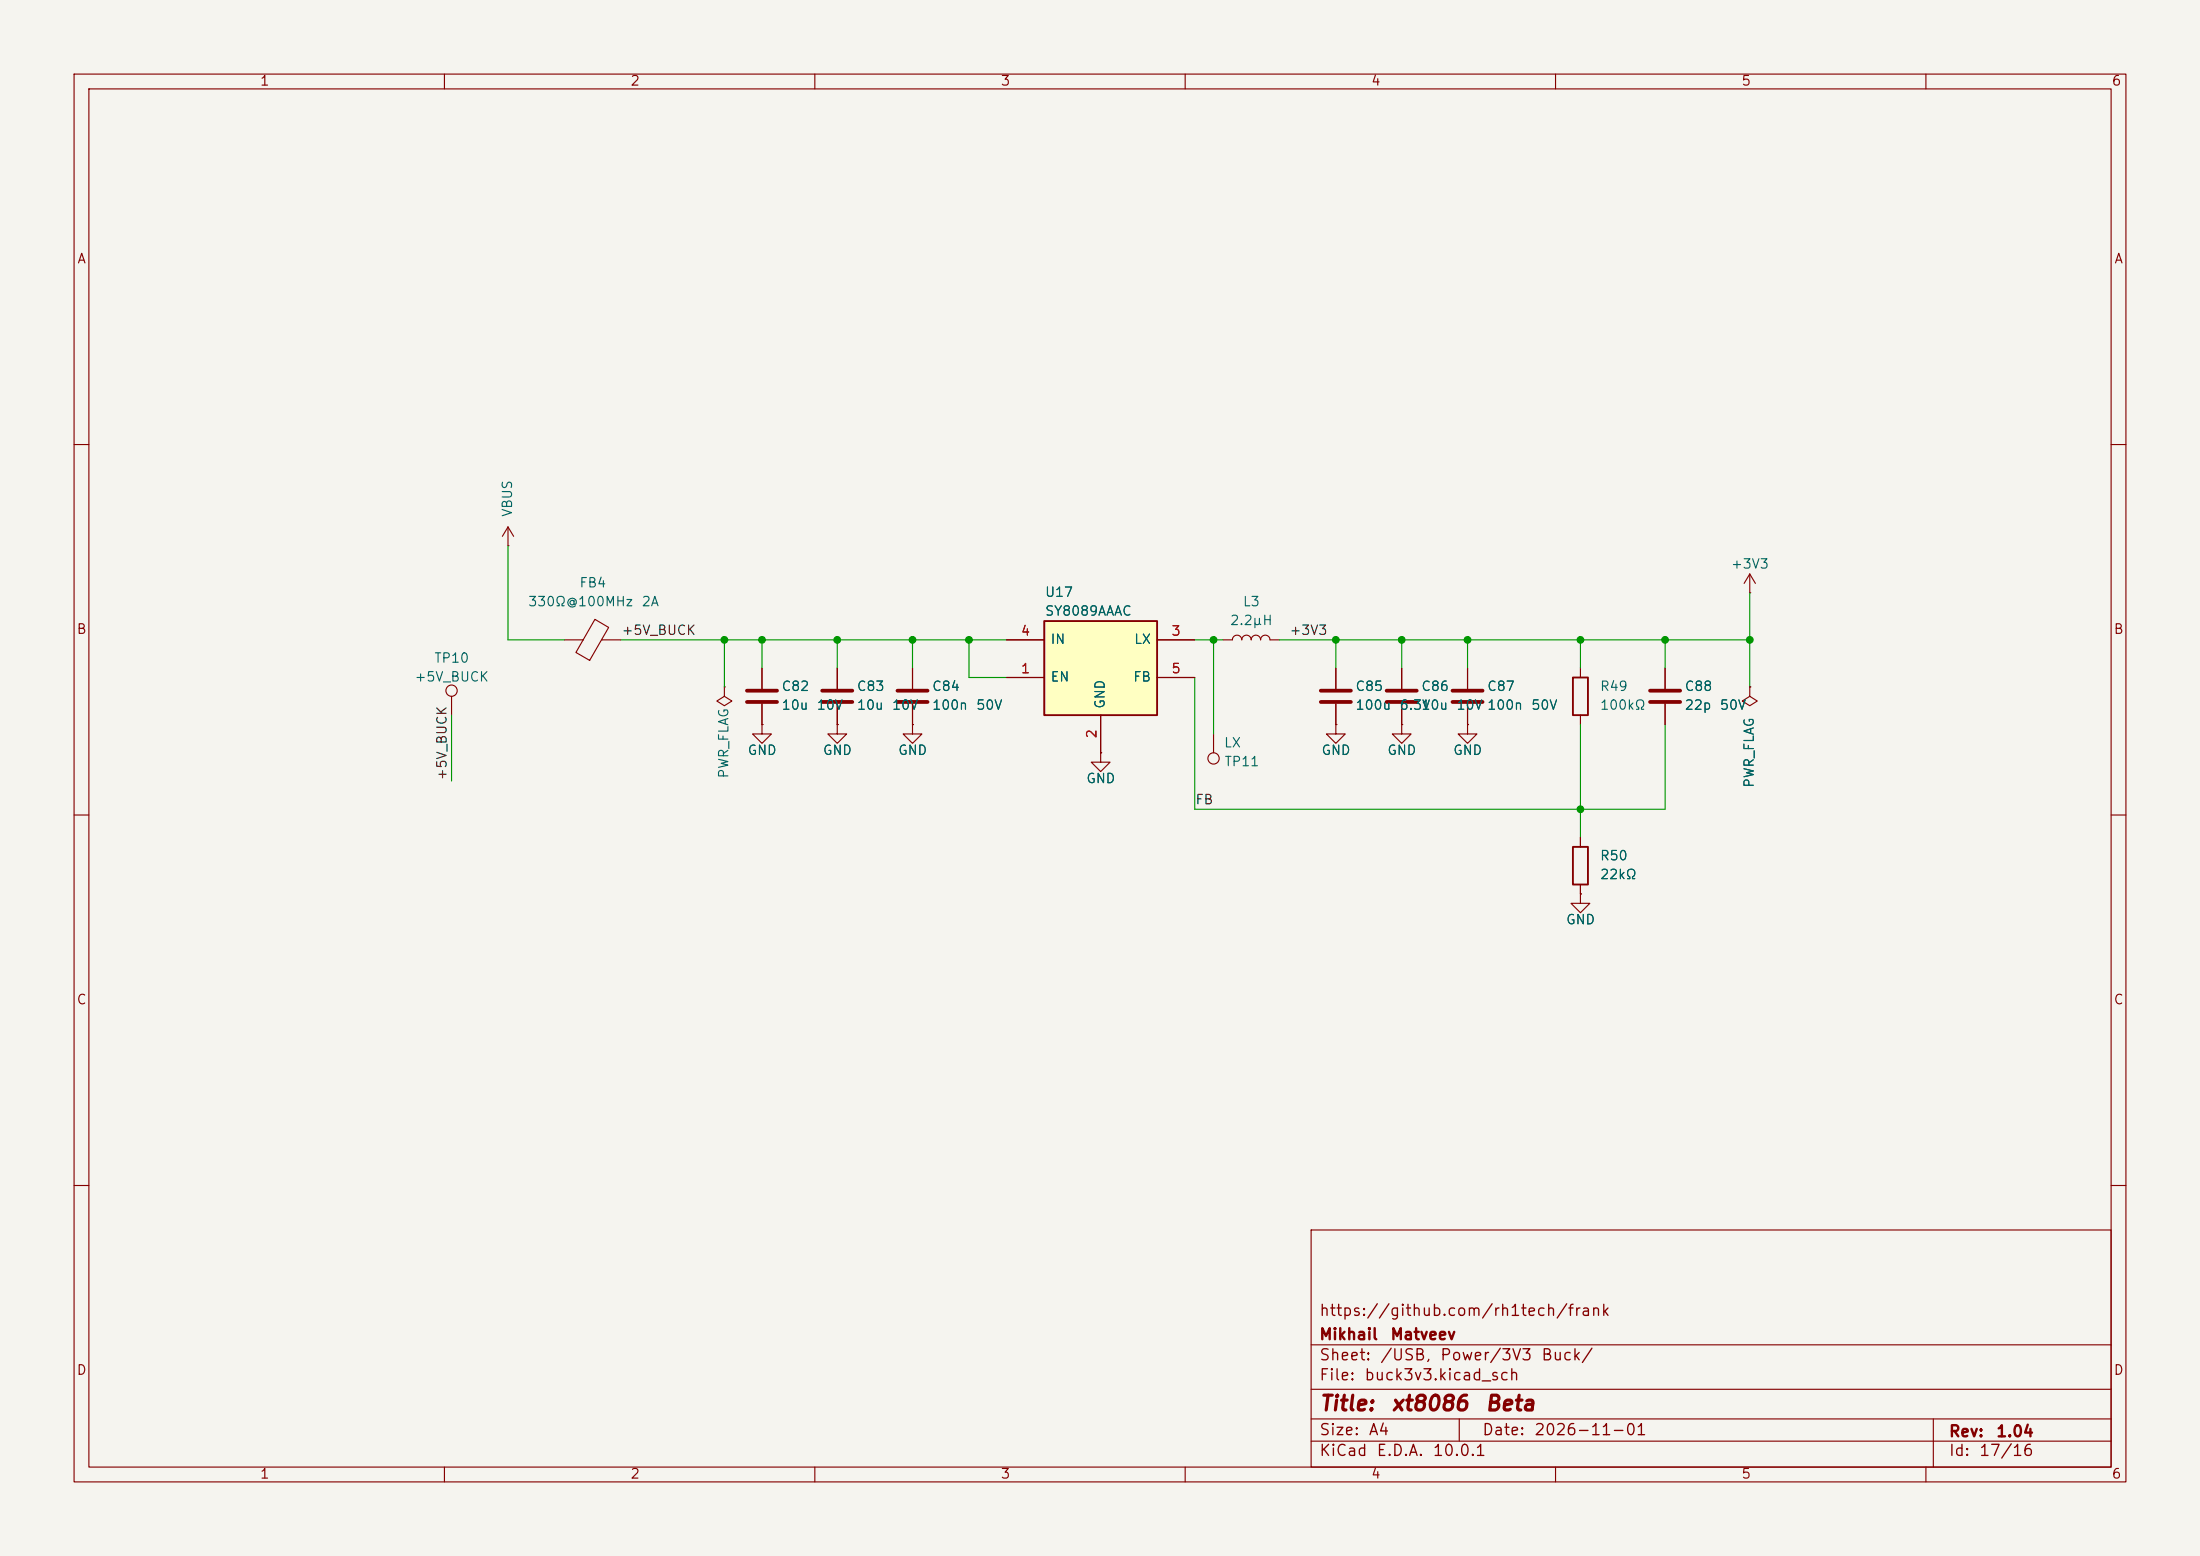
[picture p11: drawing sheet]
(kicad_sch
 (version 20260306)
 (generator "eeschema")
 (generator_version "10.0")
 (paper "A4")
 (title_block
  (title "${NAME} ${MODEL}")
  (date "${DATE}")
  (rev "${VERSION}")
  (company "Mikhail Matveev")
  (comment 1 "https://github.com/rh1tech/frank"))
 (lib_symbols
  (symbol "xt8086:+3V3"
   (power global)
   (pin_numbers (hide yes))
   (pin_names
    (offset 0) (hide yes)) (exclude_from_sim no) (in_bom yes) (on_board yes)
   (in_pos_files yes)
   (duplicate_pin_numbers_are_jumpers no)
   (property "Reference" "#PWR" (at 0 -3.81 0) (show_name no) (do_not_autoplace no) (hide yes) (effects (font (size 1.27 1.27))))
   (property "Value" "+3V3" (at 0 3.556 0) (show_name no) (do_not_autoplace no) (effects (font (size 1.27 1.27))))
   (property "Footprint" "" (at 0 0 0) (show_name no) (do_not_autoplace no) (hide yes) (effects (font (size 1.27 1.27))))
   (property "Datasheet" "" (at 0 0 0) (show_name no) (do_not_autoplace no) (hide yes) (effects (font (size 1.27 1.27))))
   (property "Description" "Power symbol creates a global label with name \"+3V3\"" (at 0 0 0) (show_name no) (do_not_autoplace no) (hide yes) (effects (font (size 1.27 1.27))))
   (symbol "+3V3_0_1"
    (polyline (pts (xy -0.762 1.27) (xy 0 2.54)) (stroke (width 0) (type default)) (fill (type none)))
    (polyline (pts (xy 0 2.54) (xy 0.762 1.27)) (stroke (width 0) (type default)) (fill (type none)))
    (polyline (pts (xy 0 0) (xy 0 2.54)) (stroke (width 0) (type default)) (fill (type none))))
   (symbol "+3V3_1_1"
    (pin power_in line (at 0 0 90) (length 0) (name "" (effects (font (size 1.27 1.27)))) (number "1" (effects (font (size 1.27 1.27))))))
   (embedded_fonts no))
  (symbol "xt8086:C"
   (pin_numbers (hide yes))
   (pin_names
    (offset 0.254)) (exclude_from_sim no) (in_bom yes) (on_board yes)
   (in_pos_files yes)
   (duplicate_pin_numbers_are_jumpers no)
   (property "Reference" "C" (at 0.635 2.54 0) (show_name no) (do_not_autoplace no) (effects (font (size 1.27 1.27)) (justify left)))
   (property "Value" "C" (at 0.635 -2.54 0) (show_name no) (do_not_autoplace no) (effects (font (size 1.27 1.27)) (justify left)))
   (property "Footprint" "" (at 0.9652 -3.81 0) (show_name no) (do_not_autoplace no) (hide yes) (effects (font (size 1.27 1.27))))
   (property "Datasheet" "" (at 0 0 0) (show_name no) (do_not_autoplace no) (hide yes) (effects (font (size 1.27 1.27))))
   (property "Description" "Unpolarized capacitor" (at 0 0 0) (show_name no) (do_not_autoplace no) (hide yes) (effects (font (size 1.27 1.27))))
   (symbol "C_0_1"
    (polyline (pts (xy -2.032 0.762) (xy 2.032 0.762)) (stroke (width 0.508) (type default)) (fill (type none)))
    (polyline (pts (xy -2.032 -0.762) (xy 2.032 -0.762)) (stroke (width 0.508) (type default)) (fill (type none))))
   (symbol "C_1_1"
    (pin passive line (at 0 3.81 270) (length 2.794) (name "" (effects (font (size 1.27 1.27)))) (number "1" (effects (font (size 1.27 1.27)))))
    (pin passive line (at 0 -3.81 90) (length 2.794) (name "" (effects (font (size 1.27 1.27)))) (number "2" (effects (font (size 1.27 1.27))))))
   (embedded_fonts no))
  (symbol "xt8086:FerriteBead"
   (pin_numbers (hide yes))
   (pin_names
    (offset 0)) (exclude_from_sim no) (in_bom yes) (on_board yes)
   (in_pos_files yes)
   (duplicate_pin_numbers_are_jumpers no)
   (property "Reference" "FB" (at -3.81 0.635 90) (show_name no) (do_not_autoplace no) (effects (font (size 1.27 1.27))))
   (property "Value" "FerriteBead" (at 3.81 0 90) (show_name no) (do_not_autoplace no) (effects (font (size 1.27 1.27))))
   (property "Footprint" "" (at -1.778 0 90) (show_name no) (do_not_autoplace no) (hide yes) (effects (font (size 1.27 1.27))))
   (property "Datasheet" "" (at 0 0 0) (show_name no) (do_not_autoplace no) (hide yes) (effects (font (size 1.27 1.27))))
   (property "Description" "Ferrite bead" (at 0 0 0) (show_name no) (do_not_autoplace no) (hide yes) (effects (font (size 1.27 1.27))))
   (symbol "FerriteBead_0_1"
    (polyline (pts (xy -2.7686 0.4064) (xy -1.7018 2.2606) (xy 2.7686 -0.3048) (xy 1.6764 -2.159) (xy -2.7686 0.4064)) (stroke (width 0) (type default)) (fill (type none)))
    (polyline (pts (xy 0 1.27) (xy 0 1.2954)) (stroke (width 0) (type default)) (fill (type none)))
    (polyline (pts (xy 0 -1.27) (xy 0 -1.2192)) (stroke (width 0) (type default)) (fill (type none))))
   (symbol "FerriteBead_1_1"
    (pin passive line (at 0 3.81 270) (length 2.54) (name "" (effects (font (size 1.27 1.27)))) (number "1" (effects (font (size 1.27 1.27)))))
    (pin passive line (at 0 -3.81 90) (length 2.54) (name "" (effects (font (size 1.27 1.27)))) (number "2" (effects (font (size 1.27 1.27))))))
   (embedded_fonts no))
  (symbol "xt8086:GND"
   (power global)
   (pin_numbers (hide yes))
   (pin_names
    (offset 0) (hide yes)) (exclude_from_sim no) (in_bom yes) (on_board yes)
   (in_pos_files yes)
   (duplicate_pin_numbers_are_jumpers no)
   (property "Reference" "#PWR" (at 0 -6.35 0) (show_name no) (do_not_autoplace no) (hide yes) (effects (font (size 1.27 1.27))))
   (property "Value" "GND" (at 0 -3.81 0) (show_name no) (do_not_autoplace no) (effects (font (size 1.27 1.27))))
   (property "Footprint" "" (at 0 0 0) (show_name no) (do_not_autoplace no) (hide yes) (effects (font (size 1.27 1.27))))
   (property "Datasheet" "" (at 0 0 0) (show_name no) (do_not_autoplace no) (hide yes) (effects (font (size 1.27 1.27))))
   (property "Description" "Power symbol creates a global label with name \"GND\" , ground" (at 0 0 0) (show_name no) (do_not_autoplace no) (hide yes) (effects (font (size 1.27 1.27))))
   (symbol "GND_0_1"
    (polyline (pts (xy 0 0) (xy 0 -1.27) (xy 1.27 -1.27) (xy 0 -2.54) (xy -1.27 -1.27) (xy 0 -1.27)) (stroke (width 0) (type default)) (fill (type none))))
   (symbol "GND_1_1"
    (pin power_in line (at 0 0 270) (length 0) (name "" (effects (font (size 1.27 1.27)))) (number "1" (effects (font (size 1.27 1.27))))))
   (embedded_fonts no))
  (symbol "xt8086:L"
   (pin_numbers (hide yes))
   (pin_names
    (offset 1.016) (hide yes)) (exclude_from_sim no) (in_bom yes) (on_board yes)
   (in_pos_files yes)
   (duplicate_pin_numbers_are_jumpers no)
   (property "Reference" "L" (at -1.27 0 90) (show_name no) (do_not_autoplace no) (effects (font (size 1.27 1.27))))
   (property "Value" "L" (at 1.905 0 90) (show_name no) (do_not_autoplace no) (effects (font (size 1.27 1.27))))
   (property "Footprint" "" (at 0 0 0) (show_name no) (do_not_autoplace no) (hide yes) (effects (font (size 1.27 1.27))))
   (property "Datasheet" "" (at 0 0 0) (show_name no) (do_not_autoplace no) (hide yes) (effects (font (size 1.27 1.27))))
   (property "Description" "Inductor" (at 0 0 0) (show_name no) (do_not_autoplace no) (hide yes) (effects (font (size 1.27 1.27))))
   (symbol "L_0_1"
    (arc (start 0 2.54) (mid 0.6323 1.905) (end 0 1.27) (stroke (width 0) (type default)) (fill (type none)))
    (arc (start 0 1.27) (mid 0.6323 0.635) (end 0 0) (stroke (width 0) (type default)) (fill (type none)))
    (arc (start 0 0) (mid 0.6323 -0.635) (end 0 -1.27) (stroke (width 0) (type default)) (fill (type none)))
    (arc (start 0 -1.27) (mid 0.6323 -1.905) (end 0 -2.54) (stroke (width 0) (type default)) (fill (type none))))
   (symbol "L_1_1"
    (pin passive line (at 0 3.81 270) (length 1.27) (name "1" (effects (font (size 1.27 1.27)))) (number "1" (effects (font (size 1.27 1.27)))))
    (pin passive line (at 0 -3.81 90) (length 1.27) (name "2" (effects (font (size 1.27 1.27)))) (number "2" (effects (font (size 1.27 1.27))))))
   (embedded_fonts no))
  (symbol "xt8086:PWR_FLAG"
   (power global)
   (pin_numbers (hide yes))
   (pin_names
    (offset 0) (hide yes)) (exclude_from_sim no) (in_bom yes) (on_board yes)
   (in_pos_files yes)
   (duplicate_pin_numbers_are_jumpers no)
   (property "Reference" "#FLG" (at 0 1.905 0) (show_name no) (do_not_autoplace no) (hide yes) (effects (font (size 1.27 1.27))))
   (property "Value" "PWR_FLAG" (at 0 3.81 0) (show_name no) (do_not_autoplace no) (effects (font (size 1.27 1.27))))
   (property "Footprint" "" (at 0 0 0) (show_name no) (do_not_autoplace no) (hide yes) (effects (font (size 1.27 1.27))))
   (property "Datasheet" "" (at 0 0 0) (show_name no) (do_not_autoplace no) (hide yes) (effects (font (size 1.27 1.27))))
   (property "Description" "Special symbol for telling ERC where power comes from" (at 0 0 0) (show_name no) (do_not_autoplace no) (hide yes) (effects (font (size 1.27 1.27))))
   (symbol "PWR_FLAG_0_0"
    (pin power_out line (at 0 0 90) (length 0) (name "" (effects (font (size 1.27 1.27)))) (number "1" (effects (font (size 1.27 1.27))))))
   (symbol "PWR_FLAG_0_1"
    (polyline (pts (xy 0 0) (xy 0 1.27) (xy -1.016 1.905) (xy 0 2.54) (xy 1.016 1.905) (xy 0 1.27)) (stroke (width 0) (type default)) (fill (type none))))
   (embedded_fonts no))
  (symbol "xt8086:R"
   (pin_numbers (hide yes))
   (pin_names
    (offset 0)) (exclude_from_sim no) (in_bom yes) (on_board yes)
   (in_pos_files yes)
   (duplicate_pin_numbers_are_jumpers no)
   (property "Reference" "R" (at 2.032 0 90) (show_name no) (do_not_autoplace no) (effects (font (size 1.27 1.27))))
   (property "Value" "R" (at 0 0 90) (show_name no) (do_not_autoplace no) (effects (font (size 1.27 1.27))))
   (property "Footprint" "" (at -1.778 0 90) (show_name no) (do_not_autoplace no) (hide yes) (effects (font (size 1.27 1.27))))
   (property "Datasheet" "" (at 0 0 0) (show_name no) (do_not_autoplace no) (hide yes) (effects (font (size 1.27 1.27))))
   (property "Description" "Resistor" (at 0 0 0) (show_name no) (do_not_autoplace no) (hide yes) (effects (font (size 1.27 1.27))))
   (symbol "R_0_1"
    (rectangle (start -1.016 -2.54) (end 1.016 2.54) (stroke (width 0.254) (type default)) (fill (type none))))
   (symbol "R_1_1"
    (pin passive line (at 0 3.81 270) (length 1.27) (name "" (effects (font (size 1.27 1.27)))) (number "1" (effects (font (size 1.27 1.27)))))
    (pin passive line (at 0 -3.81 90) (length 1.27) (name "" (effects (font (size 1.27 1.27)))) (number "2" (effects (font (size 1.27 1.27))))))
   (embedded_fonts no))
  (symbol "xt8086:SY8089AAAC"
   (pin_names
    (offset 0.762)) (exclude_from_sim no) (in_bom yes) (on_board yes)
   (in_pos_files yes)
   (duplicate_pin_numbers_are_jumpers no)
   (property "Reference" "U18" (at -7.62 8.89 0) (show_name no) (do_not_autoplace no) (effects (font (size 1.27 1.27)) (justify left)))
   (property "Value" "SY8089AAAC" (at -7.62 6.985 0) (show_name no) (do_not_autoplace no) (effects (font (size 1.27 1.27)) (justify left)))
   (property "Footprint" "xt8086:SOT-23-5" (at 0 0 0) (show_name no) (do_not_autoplace no) (hide yes) (effects (font (size 1.27 1.27))))
   (property "Datasheet" "" (at 0 0 0) (show_name no) (do_not_autoplace no) (effects (font (size 1.27 1.27))))
   (property "Description" "" (at 0 0 0) (show_name no) (do_not_autoplace no) (effects (font (size 1.27 1.27))))
   (property "LCSC" "C78988" (at 0 0 0) (show_name no) (do_not_autoplace no) (hide yes) (effects (font (size 1.27 1.27))))
   (symbol "SY8089AAAC_0_1"
    (rectangle (start -7.62 5.08) (end 7.62 -7.62) (stroke (width 0.254) (type default)) (fill (type background))))
   (symbol "SY8089AAAC_1_1"
    (pin input line (at -12.7 -2.54 0) (length 5.08) (name "EN" (effects (font (size 1.27 1.27)))) (number "1" (effects (font (size 1.27 1.27)))))
    (pin power_in line (at 0 -12.7 90) (length 5.08) (name "GND" (effects (font (size 1.27 1.27)))) (number "2" (effects (font (size 1.27 1.27)))))
    (pin output line (at 12.7 2.54 180) (length 5.08) (name "LX" (effects (font (size 1.27 1.27)))) (number "3" (effects (font (size 1.27 1.27)))))
    (pin power_in line (at -12.7 2.54 0) (length 5.08) (name "IN" (effects (font (size 1.27 1.27)))) (number "4" (effects (font (size 1.27 1.27)))))
    (pin input line (at 12.7 -2.54 180) (length 5.08) (name "FB" (effects (font (size 1.27 1.27)))) (number "5" (effects (font (size 1.27 1.27))))))
   (embedded_fonts no))
  (symbol "xt8086:TestPoint"
   (pin_numbers (hide yes))
   (pin_names
    (offset 0.762) (hide yes)) (exclude_from_sim no) (in_bom yes) (on_board yes)
   (in_pos_files yes)
   (duplicate_pin_numbers_are_jumpers no)
   (property "Reference" "TP" (at 0 6.858 0) (show_name no) (do_not_autoplace no) (effects (font (size 1.27 1.27))))
   (property "Value" "TestPoint" (at 0 5.08 0) (show_name no) (do_not_autoplace no) (effects (font (size 1.27 1.27))))
   (property "Footprint" "" (at 5.08 0 0) (show_name no) (do_not_autoplace no) (hide yes) (effects (font (size 1.27 1.27))))
   (property "Datasheet" "" (at 5.08 0 0) (show_name no) (do_not_autoplace no) (hide yes) (effects (font (size 1.27 1.27))))
   (property "Description" "test point" (at 0 0 0) (show_name no) (do_not_autoplace no) (hide yes) (effects (font (size 1.27 1.27))))
   (symbol "TestPoint_0_1"
    (circle (center 0 3.302) (radius 0.762) (stroke (width 0) (type default)) (fill (type none))))
   (symbol "TestPoint_1_1"
    (pin passive line (at 0 0 90) (length 2.54) (name "1" (effects (font (size 1.27 1.27)))) (number "1" (effects (font (size 1.27 1.27))))))
   (embedded_fonts no))
  (symbol "xt8086:VBUS"
   (power global)
   (pin_numbers (hide yes))
   (pin_names
    (offset 0) (hide yes)) (exclude_from_sim no) (in_bom yes) (on_board yes)
   (in_pos_files yes)
   (duplicate_pin_numbers_are_jumpers no)
   (property "Reference" "#PWR" (at 0 -3.81 0) (show_name no) (do_not_autoplace no) (hide yes) (effects (font (size 1.27 1.27))))
   (property "Value" "VBUS" (at 0 3.556 0) (show_name no) (do_not_autoplace no) (effects (font (size 1.27 1.27))))
   (property "Footprint" "" (at 0 0 0) (show_name no) (do_not_autoplace no) (hide yes) (effects (font (size 1.27 1.27))))
   (property "Datasheet" "" (at 0 0 0) (show_name no) (do_not_autoplace no) (hide yes) (effects (font (size 1.27 1.27))))
   (property "Description" "Power symbol creates a global label with name \"VBUS\"" (at 0 0 0) (show_name no) (do_not_autoplace no) (hide yes) (effects (font (size 1.27 1.27))))
   (symbol "VBUS_0_1"
    (polyline (pts (xy -0.762 1.27) (xy 0 2.54)) (stroke (width 0) (type default)) (fill (type none)))
    (polyline (pts (xy 0 2.54) (xy 0.762 1.27)) (stroke (width 0) (type default)) (fill (type none)))
    (polyline (pts (xy 0 0) (xy 0 2.54)) (stroke (width 0) (type default)) (fill (type none))))
   (symbol "VBUS_1_1"
    (pin power_in line (at 0 0 90) (length 0) (name "" (effects (font (size 1.27 1.27)))) (number "1" (effects (font (size 1.27 1.27))))))
   (embedded_fonts no)))
 (junction
  (at 189.23 86.36)
  (diameter 0)
  (color 0 0 0 0))
 (junction
  (at 123.19 86.36)
  (diameter 0)
  (color 0 0 0 0))
 (junction
  (at 198.12 86.36)
  (diameter 0)
  (color 0 0 0 0))
 (junction
  (at 130.81 86.36)
  (diameter 0)
  (color 0 0 0 0))
 (junction
  (at 236.22 86.36)
  (diameter 0)
  (color 0 0 0 0))
 (junction
  (at 180.34 86.36)
  (diameter 0)
  (color 0 0 0 0))
 (junction
  (at 213.36 86.36)
  (diameter 0)
  (color 0 0 0 0))
 (junction
  (at 102.87 86.36)
  (diameter 0)
  (color 0 0 0 0))
 (junction
  (at 113.03 86.36)
  (diameter 0)
  (color 0 0 0 0))
 (junction
  (at 224.79 86.36)
  (diameter 0)
  (color 0 0 0 0))
 (junction
  (at 163.83 86.36)
  (diameter 0)
  (color 0 0 0 0))
 (junction
  (at 213.36 109.22)
  (diameter 0)
  (color 0 0 0 0))
 (junction
  (at 97.79 86.36)
  (diameter 0)
  (color 0 0 0 0))
 (wire
  (pts (xy 180.34 86.36) (xy 189.23 86.36))
  (stroke (width 0) (type default)))
 (wire
  (pts (xy 213.36 86.36) (xy 224.79 86.36))
  (stroke (width 0) (type default)))
 (wire
  (pts (xy 102.87 86.36) (xy 113.03 86.36))
  (stroke (width 0) (type default)))
 (wire
  (pts (xy 189.23 86.36) (xy 189.23 90.17))
  (stroke (width 0) (type default)))
 (wire
  (pts (xy 68.58 86.36) (xy 76.2 86.36))
  (stroke (width 0) (type default)))
 (wire
  (pts (xy 224.79 86.36) (xy 224.79 90.17))
  (stroke (width 0) (type default)))
 (wire
  (pts (xy 189.23 86.36) (xy 198.12 86.36))
  (stroke (width 0) (type default)))
 (wire
  (pts (xy 224.79 86.36) (xy 236.22 86.36))
  (stroke (width 0) (type default)))
 (wire
  (pts (xy 161.29 109.22) (xy 213.36 109.22))
  (stroke (width 0) (type default)))
 (wire
  (pts (xy 224.79 97.79) (xy 224.79 109.22))
  (stroke (width 0) (type default)))
 (wire
  (pts (xy 213.36 97.79) (xy 213.36 109.22))
  (stroke (width 0) (type default)))
 (wire
  (pts (xy 172.72 86.36) (xy 180.34 86.36))
  (stroke (width 0) (type default)))
 (wire
  (pts (xy 113.03 86.36) (xy 123.19 86.36))
  (stroke (width 0) (type default)))
 (wire
  (pts (xy 60.96 96.52) (xy 60.96 105.41))
  (stroke (width 0) (type default)))
 (wire
  (pts (xy 163.83 86.36) (xy 163.83 99.06))
  (stroke (width 0) (type default)))
 (wire
  (pts (xy 213.36 86.36) (xy 213.36 90.17))
  (stroke (width 0) (type default)))
 (wire
  (pts (xy 161.29 86.36) (xy 165.1 86.36))
  (stroke (width 0) (type default)))
 (wire
  (pts (xy 236.22 86.36) (xy 236.22 92.71))
  (stroke (width 0) (type default)))
 (wire
  (pts (xy 213.36 109.22) (xy 213.36 113.03))
  (stroke (width 0) (type default)))
 (wire
  (pts (xy 123.19 86.36) (xy 123.19 90.17))
  (stroke (width 0) (type default)))
 (wire
  (pts (xy 198.12 86.36) (xy 213.36 86.36))
  (stroke (width 0) (type default)))
 (wire
  (pts (xy 236.22 86.36) (xy 236.22 80.01))
  (stroke (width 0) (type default)))
 (wire
  (pts (xy 130.81 91.44) (xy 130.81 86.36))
  (stroke (width 0) (type default)))
 (wire
  (pts (xy 135.89 91.44) (xy 130.81 91.44))
  (stroke (width 0) (type default)))
 (wire
  (pts (xy 130.81 86.36) (xy 135.89 86.36))
  (stroke (width 0) (type default)))
 (wire
  (pts (xy 68.58 73.66) (xy 68.58 86.36))
  (stroke (width 0) (type default)))
 (wire
  (pts (xy 97.79 86.36) (xy 97.79 92.71))
  (stroke (width 0) (type default)))
 (wire
  (pts (xy 97.79 86.36) (xy 102.87 86.36))
  (stroke (width 0) (type default)))
 (wire
  (pts (xy 113.03 86.36) (xy 113.03 90.17))
  (stroke (width 0) (type default)))
 (wire
  (pts (xy 198.12 86.36) (xy 198.12 90.17))
  (stroke (width 0) (type default)))
 (wire
  (pts (xy 83.82 86.36) (xy 97.79 86.36))
  (stroke (width 0) (type default)))
 (wire
  (pts (xy 180.34 86.36) (xy 180.34 90.17))
  (stroke (width 0) (type default)))
 (wire
  (pts (xy 123.19 86.36) (xy 130.81 86.36))
  (stroke (width 0) (type default)))
 (wire
  (pts (xy 224.79 109.22) (xy 213.36 109.22))
  (stroke (width 0) (type default)))
 (wire
  (pts (xy 102.87 86.36) (xy 102.87 90.17))
  (stroke (width 0) (type default)))
 (wire
  (pts (xy 161.29 109.22) (xy 161.29 91.44))
  (stroke (width 0) (type default)))
 (label "+5V_BUCK"
  (at 83.82 86.36 0)
  (effects (font (size 1.27 1.27)) (justify left bottom)))
 (label "+3V3"
  (at 173.99 86.36 0)
  (effects (font (size 1.27 1.27)) (justify left bottom)))
 (label "FB"
  (at 161.29 109.22 0)
  (effects (font (size 1.27 1.27)) (justify left bottom)))
 (label "+5V_BUCK"
  (at 60.96 105.41 90)
  (effects (font (size 1.27 1.27)) (justify left bottom)))
 (symbol
  (lib_id "xt8086:GND")
  (at 189.23 97.79 0)
  (unit 1)
  (body_style 1)
  (exclude_from_sim no)
  (in_bom yes)
  (on_board yes)
  (in_pos_files no)
  (dnp no)
  (fields_autoplaced yes)
  (property "Reference" "#PWR0172" (at 189.23 93.98 0) (hide yes) (show_name no) (do_not_autoplace no) (effects (font (size 1.27 1.27))))
  (property "Value" "GND" (at 189.23 101.346 0) (show_name no) (do_not_autoplace no) (effects (font (size 1.27 1.27))))
  (property "Footprint" "" (at 189.23 97.79 0) (hide yes) (show_name no) (do_not_autoplace no) (effects (font (size 1.27 1.27))))
  (property "Datasheet" "" (at 189.23 97.79 0) (hide yes) (show_name no) (do_not_autoplace no) (effects (font (size 1.27 1.27))))
  (property "Description" "Power symbol creates a global label with name \"GND\" , ground" (at 189.23 97.79 0) (hide yes) (show_name no) (do_not_autoplace no) (effects (font (size 1.27 1.27))))
  (pin "1"))
 (symbol
  (lib_id "xt8086:C")
  (at 113.03 93.98 0)
  (unit 1)
  (body_style 1)
  (exclude_from_sim no)
  (in_bom yes)
  (on_board yes)
  (in_pos_files yes)
  (dnp no)
  (property "Reference" "C83" (at 115.57 92.71 0) (show_name no) (do_not_autoplace no) (effects (font (size 1.27 1.27)) (justify left)))
  (property "Value" "10u 10V" (at 115.57 95.25 0) (show_name no) (do_not_autoplace no) (effects (font (size 1.27 1.27)) (justify left)))
  (property "Footprint" "xt8086:C_0603_1608Metric" (at 113.03 93.98 0) (hide yes) (show_name no) (do_not_autoplace no) (effects (font (size 1.27 1.27))))
  (property "Datasheet" "" (at 113.03 93.98 0) (hide yes) (show_name no) (do_not_autoplace no) (effects (font (size 1.27 1.27))))
  (property "Description" "Unpolarized capacitor" (at 113.03 93.98 0) (hide yes) (show_name no) (do_not_autoplace no) (effects (font (size 1.27 1.27))))
  (property "LCSC" "C19702" (at 113.03 93.98 0) (hide yes) (show_name no) (do_not_autoplace no) (effects (font (size 1.27 1.27))))
  (pin "1")
  (pin "2"))
 (symbol
  (lib_id "xt8086:TestPoint")
  (at 60.96 96.52 0)
  (unit 1)
  (body_style 1)
  (exclude_from_sim no)
  (in_bom yes)
  (on_board yes)
  (in_pos_files yes)
  (dnp no)
  (property "Reference" "TP10" (at 60.96 88.9 0) (show_name no) (do_not_autoplace no) (effects (font (size 1.27 1.27))))
  (property "Value" "+5V_BUCK" (at 60.96 91.44 0) (show_name no) (do_not_autoplace no) (effects (font (size 1.27 1.27))))
  (property "Footprint" "xt8086:TestPoint_Pad_D1.0mm" (at 60.96 96.52 0) (hide yes) (show_name no) (do_not_autoplace no) (effects (font (size 1.27 1.27))))
  (property "Datasheet" "" (at 60.96 96.52 0) (hide yes) (show_name no) (do_not_autoplace no) (effects (font (size 1.27 1.27))))
  (property "Description" "test point" (at 60.96 96.52 0) (hide yes) (show_name no) (do_not_autoplace no) (effects (font (size 1.27 1.27))))
  (pin "1"))
 (symbol
  (lib_id "xt8086:SY8089AAAC")
  (at 148.59 88.9 0)
  (unit 1)
  (body_style 1)
  (exclude_from_sim no)
  (in_bom yes)
  (on_board yes)
  (in_pos_files yes)
  (dnp no)
  (property "Reference" "U17" (at 140.97 80.01 0) (show_name no) (do_not_autoplace no) (effects (font (size 1.27 1.27)) (justify left)))
  (property "Value" "SY8089AAAC" (at 140.97 82.55 0) (show_name no) (do_not_autoplace no) (effects (font (size 1.27 1.27)) (justify left)))
  (property "Footprint" "xt8086:SOT-23-5" (at 148.59 88.9 0) (hide yes) (show_name no) (do_not_autoplace no) (effects (font (size 1.27 1.27))))
  (property "Datasheet" "" (at 148.59 88.9 0) (hide yes) (show_name no) (do_not_autoplace no) (effects (font (size 1.27 1.27))))
  (property "Description" "" (at 148.59 88.9 0) (hide yes) (show_name no) (do_not_autoplace no) (effects (font (size 1.27 1.27))))
  (property "LCSC" "C78988" (at 148.59 88.9 0) (hide yes) (show_name no) (do_not_autoplace no) (effects (font (size 1.27 1.27))))
  (pin "1")
  (pin "2")
  (pin "3")
  (pin "4")
  (pin "5"))
 (symbol
  (lib_id "xt8086:+3V3")
  (at 236.22 80.01 0)
  (unit 1)
  (body_style 1)
  (exclude_from_sim no)
  (in_bom yes)
  (on_board yes)
  (in_pos_files no)
  (dnp no)
  (property "Reference" "#PWR0175" (at 236.22 76.2 0) (hide yes) (show_name no) (do_not_autoplace no) (effects (font (size 1.27 1.27))))
  (property "Value" "+3V3" (at 236.22 76.2 0) (show_name no) (do_not_autoplace no) (effects (font (size 1.27 1.27))))
  (property "Footprint" "" (at 236.22 80.01 0) (hide yes) (show_name no) (do_not_autoplace no) (effects (font (size 1.27 1.27))))
  (property "Datasheet" "" (at 236.22 80.01 0) (hide yes) (show_name no) (do_not_autoplace no) (effects (font (size 1.27 1.27))))
  (property "Description" "Power symbol creates a global label with name \"+3V3\"" (at 236.22 80.01 0) (hide yes) (show_name no) (do_not_autoplace no) (effects (font (size 1.27 1.27))))
  (pin "1"))
 (symbol
  (lib_id "xt8086:GND")
  (at 102.87 97.79 0)
  (unit 1)
  (body_style 1)
  (exclude_from_sim no)
  (in_bom yes)
  (on_board yes)
  (in_pos_files no)
  (dnp no)
  (fields_autoplaced yes)
  (property "Reference" "#PWR0167" (at 102.87 93.98 0) (hide yes) (show_name no) (do_not_autoplace no) (effects (font (size 1.27 1.27))))
  (property "Value" "GND" (at 102.87 101.346 0) (show_name no) (do_not_autoplace no) (effects (font (size 1.27 1.27))))
  (property "Footprint" "" (at 102.87 97.79 0) (hide yes) (show_name no) (do_not_autoplace no) (effects (font (size 1.27 1.27))))
  (property "Datasheet" "" (at 102.87 97.79 0) (hide yes) (show_name no) (do_not_autoplace no) (effects (font (size 1.27 1.27))))
  (property "Description" "Power symbol creates a global label with name \"GND\" , ground" (at 102.87 97.79 0) (hide yes) (show_name no) (do_not_autoplace no) (effects (font (size 1.27 1.27))))
  (pin "1"))
 (symbol
  (lib_id "xt8086:VBUS")
  (at 68.58 73.66 0)
  (unit 1)
  (body_style 1)
  (exclude_from_sim no)
  (in_bom yes)
  (on_board yes)
  (in_pos_files no)
  (dnp no)
  (property "Reference" "#PWR0166" (at 68.58 69.85 0) (hide yes) (show_name no) (do_not_autoplace no) (effects (font (size 1.27 1.27))))
  (property "Value" "VBUS" (at 68.58 67.31 90) (show_name no) (do_not_autoplace no) (effects (font (size 1.27 1.27))))
  (property "Footprint" "" (at 68.58 73.66 0) (hide yes) (show_name no) (do_not_autoplace no) (effects (font (size 1.27 1.27))))
  (property "Datasheet" "" (at 68.58 73.66 0) (hide yes) (show_name no) (do_not_autoplace no) (effects (font (size 1.27 1.27))))
  (property "Description" "Power symbol creates a global label with name \"VBUS\"" (at 68.58 73.66 0) (hide yes) (show_name no) (do_not_autoplace no) (effects (font (size 1.27 1.27))))
  (pin "1"))
 (symbol
  (lib_id "xt8086:FerriteBead")
  (at 80.01 86.36 90)
  (unit 1)
  (body_style 1)
  (exclude_from_sim no)
  (in_bom yes)
  (on_board yes)
  (in_pos_files yes)
  (dnp no)
  (property "Reference" "FB4" (at 80.01 78.74 90) (show_name no) (do_not_autoplace no) (effects (font (size 1.27 1.27))))
  (property "Value" "330Ω@100MHz 2A" (at 80.01 81.28 90) (show_name no) (do_not_autoplace no) (effects (font (size 1.27 1.27))))
  (property "Footprint" "xt8086:L_0805_2012Metric" (at 80.01 86.36 0) (hide yes) (show_name no) (do_not_autoplace no) (effects (font (size 1.27 1.27))))
  (property "Datasheet" "" (at 80.01 86.36 0) (hide yes) (show_name no) (do_not_autoplace no) (effects (font (size 1.27 1.27))))
  (property "Description" "Ferrite bead" (at 80.01 86.36 0) (hide yes) (show_name no) (do_not_autoplace no) (effects (font (size 1.27 1.27))))
  (property "LCSC" "C74488" (at 80.01 86.36 0) (hide yes) (show_name no) (do_not_autoplace no) (effects (font (size 1.27 1.27))))
  (pin "1")
  (pin "2"))
 (symbol
  (lib_id "xt8086:GND")
  (at 198.12 97.79 0)
  (unit 1)
  (body_style 1)
  (exclude_from_sim no)
  (in_bom yes)
  (on_board yes)
  (in_pos_files no)
  (dnp no)
  (fields_autoplaced yes)
  (property "Reference" "#PWR0173" (at 198.12 93.98 0) (hide yes) (show_name no) (do_not_autoplace no) (effects (font (size 1.27 1.27))))
  (property "Value" "GND" (at 198.12 101.346 0) (show_name no) (do_not_autoplace no) (effects (font (size 1.27 1.27))))
  (property "Footprint" "" (at 198.12 97.79 0) (hide yes) (show_name no) (do_not_autoplace no) (effects (font (size 1.27 1.27))))
  (property "Datasheet" "" (at 198.12 97.79 0) (hide yes) (show_name no) (do_not_autoplace no) (effects (font (size 1.27 1.27))))
  (property "Description" "Power symbol creates a global label with name \"GND\" , ground" (at 198.12 97.79 0) (hide yes) (show_name no) (do_not_autoplace no) (effects (font (size 1.27 1.27))))
  (pin "1"))
 (symbol
  (lib_id "xt8086:GND")
  (at 180.34 97.79 0)
  (unit 1)
  (body_style 1)
  (exclude_from_sim no)
  (in_bom yes)
  (on_board yes)
  (in_pos_files no)
  (dnp no)
  (fields_autoplaced yes)
  (property "Reference" "#PWR0171" (at 180.34 93.98 0) (hide yes) (show_name no) (do_not_autoplace no) (effects (font (size 1.27 1.27))))
  (property "Value" "GND" (at 180.34 101.346 0) (show_name no) (do_not_autoplace no) (effects (font (size 1.27 1.27))))
  (property "Footprint" "" (at 180.34 97.79 0) (hide yes) (show_name no) (do_not_autoplace no) (effects (font (size 1.27 1.27))))
  (property "Datasheet" "" (at 180.34 97.79 0) (hide yes) (show_name no) (do_not_autoplace no) (effects (font (size 1.27 1.27))))
  (property "Description" "Power symbol creates a global label with name \"GND\" , ground" (at 180.34 97.79 0) (hide yes) (show_name no) (do_not_autoplace no) (effects (font (size 1.27 1.27))))
  (pin "1"))
 (symbol
  (lib_id "xt8086:C")
  (at 180.34 93.98 0)
  (unit 1)
  (body_style 1)
  (exclude_from_sim no)
  (in_bom yes)
  (on_board yes)
  (in_pos_files yes)
  (dnp no)
  (property "Reference" "C85" (at 182.88 92.71 0) (show_name no) (do_not_autoplace no) (effects (font (size 1.27 1.27)) (justify left)))
  (property "Value" "100u 6.3V" (at 182.88 95.25 0) (show_name no) (do_not_autoplace no) (effects (font (size 1.27 1.27)) (justify left)))
  (property "Footprint" "xt8086:C_1206_3216Metric" (at 180.34 93.98 0) (hide yes) (show_name no) (do_not_autoplace no) (effects (font (size 1.27 1.27))))
  (property "Datasheet" "" (at 180.34 93.98 0) (hide yes) (show_name no) (do_not_autoplace no) (effects (font (size 1.27 1.27))))
  (property "Description" "Unpolarized capacitor" (at 180.34 93.98 0) (hide yes) (show_name no) (do_not_autoplace no) (effects (font (size 1.27 1.27))))
  (property "LCSC" "C15008" (at 180.34 93.98 0) (hide yes) (show_name no) (do_not_autoplace no) (effects (font (size 1.27 1.27))))
  (pin "1")
  (pin "2"))
 (symbol
  (lib_id "xt8086:C")
  (at 123.19 93.98 0)
  (unit 1)
  (body_style 1)
  (exclude_from_sim no)
  (in_bom yes)
  (on_board yes)
  (in_pos_files yes)
  (dnp no)
  (property "Reference" "C84" (at 125.73 92.71 0) (show_name no) (do_not_autoplace no) (effects (font (size 1.27 1.27)) (justify left)))
  (property "Value" "100n 50V" (at 125.73 95.25 0) (show_name no) (do_not_autoplace no) (effects (font (size 1.27 1.27)) (justify left)))
  (property "Footprint" "xt8086:C_0603_1608Metric" (at 123.19 93.98 0) (hide yes) (show_name no) (do_not_autoplace no) (effects (font (size 1.27 1.27))))
  (property "Datasheet" "" (at 123.19 93.98 0) (hide yes) (show_name no) (do_not_autoplace no) (effects (font (size 1.27 1.27))))
  (property "Description" "Unpolarized capacitor" (at 123.19 93.98 0) (hide yes) (show_name no) (do_not_autoplace no) (effects (font (size 1.27 1.27))))
  (property "LCSC" "C14663" (at 123.19 93.98 0) (hide yes) (show_name no) (do_not_autoplace no) (effects (font (size 1.27 1.27))))
  (pin "1")
  (pin "2"))
 (symbol
  (lib_id "xt8086:PWR_FLAG")
  (at 236.22 92.71 180)
  (unit 1)
  (body_style 1)
  (exclude_from_sim no)
  (in_bom yes)
  (on_board yes)
  (in_pos_files no)
  (dnp no)
  (property "Reference" "#FLG05" (at 236.22 88.9 0) (hide yes) (show_name no) (do_not_autoplace no) (effects (font (size 1.27 1.27))))
  (property "Value" "PWR_FLAG" (at 236.22 101.6 90) (show_name no) (do_not_autoplace no) (effects (font (size 1.27 1.27))))
  (property "Footprint" "" (at 236.22 92.71 0) (hide yes) (show_name no) (do_not_autoplace no) (effects (font (size 1.27 1.27))))
  (property "Datasheet" "" (at 236.22 92.71 0) (hide yes) (show_name no) (do_not_autoplace no) (effects (font (size 1.27 1.27))))
  (property "Description" "Special symbol for telling ERC where power comes from" (at 236.22 92.71 0) (hide yes) (show_name no) (do_not_autoplace no) (effects (font (size 1.27 1.27))))
  (pin "1"))
 (symbol
  (lib_id "xt8086:C")
  (at 102.87 93.98 0)
  (unit 1)
  (body_style 1)
  (exclude_from_sim no)
  (in_bom yes)
  (on_board yes)
  (in_pos_files yes)
  (dnp no)
  (property "Reference" "C82" (at 105.41 92.71 0) (show_name no) (do_not_autoplace no) (effects (font (size 1.27 1.27)) (justify left)))
  (property "Value" "10u 10V" (at 105.41 95.25 0) (show_name no) (do_not_autoplace no) (effects (font (size 1.27 1.27)) (justify left)))
  (property "Footprint" "xt8086:C_0603_1608Metric" (at 102.87 93.98 0) (hide yes) (show_name no) (do_not_autoplace no) (effects (font (size 1.27 1.27))))
  (property "Datasheet" "" (at 102.87 93.98 0) (hide yes) (show_name no) (do_not_autoplace no) (effects (font (size 1.27 1.27))))
  (property "Description" "Unpolarized capacitor" (at 102.87 93.98 0) (hide yes) (show_name no) (do_not_autoplace no) (effects (font (size 1.27 1.27))))
  (property "LCSC" "C19702" (at 102.87 93.98 0) (hide yes) (show_name no) (do_not_autoplace no) (effects (font (size 1.27 1.27))))
  (pin "1")
  (pin "2"))
 (symbol
  (lib_id "xt8086:PWR_FLAG")
  (at 97.79 92.71 180)
  (unit 1)
  (body_style 1)
  (exclude_from_sim no)
  (in_bom yes)
  (on_board yes)
  (in_pos_files no)
  (dnp no)
  (property "Reference" "#FLG04" (at 97.79 88.9 0) (hide yes) (show_name no) (do_not_autoplace no) (effects (font (size 1.27 1.27))))
  (property "Value" "PWR_FLAG" (at 97.79 100.33 90) (show_name no) (do_not_autoplace no) (effects (font (size 1.27 1.27))))
  (property "Footprint" "" (at 97.79 92.71 0) (hide yes) (show_name no) (do_not_autoplace no) (effects (font (size 1.27 1.27))))
  (property "Datasheet" "" (at 97.79 92.71 0) (hide yes) (show_name no) (do_not_autoplace no) (effects (font (size 1.27 1.27))))
  (property "Description" "Special symbol for telling ERC where power comes from" (at 97.79 92.71 0) (hide yes) (show_name no) (do_not_autoplace no) (effects (font (size 1.27 1.27))))
  (pin "1"))
 (symbol
  (lib_id "xt8086:C")
  (at 189.23 93.98 0)
  (unit 1)
  (body_style 1)
  (exclude_from_sim no)
  (in_bom yes)
  (on_board yes)
  (in_pos_files yes)
  (dnp no)
  (property "Reference" "C86" (at 191.77 92.71 0) (show_name no) (do_not_autoplace no) (effects (font (size 1.27 1.27)) (justify left)))
  (property "Value" "10u 10V" (at 191.77 95.25 0) (show_name no) (do_not_autoplace no) (effects (font (size 1.27 1.27)) (justify left)))
  (property "Footprint" "xt8086:C_0603_1608Metric" (at 189.23 93.98 0) (hide yes) (show_name no) (do_not_autoplace no) (effects (font (size 1.27 1.27))))
  (property "Datasheet" "" (at 189.23 93.98 0) (hide yes) (show_name no) (do_not_autoplace no) (effects (font (size 1.27 1.27))))
  (property "Description" "Unpolarized capacitor" (at 189.23 93.98 0) (hide yes) (show_name no) (do_not_autoplace no) (effects (font (size 1.27 1.27))))
  (property "LCSC" "C19702" (at 189.23 93.98 0) (hide yes) (show_name no) (do_not_autoplace no) (effects (font (size 1.27 1.27))))
  (pin "1")
  (pin "2"))
 (symbol
  (lib_id "xt8086:C")
  (at 224.79 93.98 0)
  (unit 1)
  (body_style 1)
  (exclude_from_sim no)
  (in_bom yes)
  (on_board yes)
  (in_pos_files yes)
  (dnp no)
  (property "Reference" "C88" (at 227.33 92.71 0) (show_name no) (do_not_autoplace no) (effects (font (size 1.27 1.27)) (justify left)))
  (property "Value" "22p 50V" (at 227.33 95.25 0) (show_name no) (do_not_autoplace no) (effects (font (size 1.27 1.27)) (justify left)))
  (property "Footprint" "xt8086:C_0603_1608Metric" (at 224.79 93.98 0) (hide yes) (show_name no) (do_not_autoplace no) (effects (font (size 1.27 1.27))))
  (property "Datasheet" "" (at 224.79 93.98 0) (hide yes) (show_name no) (do_not_autoplace no) (effects (font (size 1.27 1.27))))
  (property "Description" "Unpolarized capacitor" (at 224.79 93.98 0) (hide yes) (show_name no) (do_not_autoplace no) (effects (font (size 1.27 1.27))))
  (property "LCSC" "C1653" (at 224.79 93.98 0) (hide yes) (show_name no) (do_not_autoplace no) (effects (font (size 1.27 1.27))))
  (pin "1")
  (pin "2"))
 (symbol
  (lib_id "xt8086:TestPoint")
  (at 163.83 99.06 180)
  (unit 1)
  (body_style 1)
  (exclude_from_sim no)
  (in_bom yes)
  (on_board yes)
  (in_pos_files yes)
  (dnp no)
  (property "Reference" "TP11" (at 167.64 102.87 0) (show_name no) (do_not_autoplace no) (effects (font (size 1.27 1.27))))
  (property "Value" "LX" (at 166.37 100.33 0) (show_name no) (do_not_autoplace no) (effects (font (size 1.27 1.27))))
  (property "Footprint" "xt8086:TestPoint_Pad_D1.0mm" (at 163.83 99.06 0) (hide yes) (show_name no) (do_not_autoplace no) (effects (font (size 1.27 1.27))))
  (property "Datasheet" "" (at 163.83 99.06 0) (hide yes) (show_name no) (do_not_autoplace no) (effects (font (size 1.27 1.27))))
  (property "Description" "test point" (at 163.83 99.06 0) (hide yes) (show_name no) (do_not_autoplace no) (effects (font (size 1.27 1.27))))
  (pin "1"))
 (symbol
  (lib_id "xt8086:C")
  (at 198.12 93.98 0)
  (unit 1)
  (body_style 1)
  (exclude_from_sim no)
  (in_bom yes)
  (on_board yes)
  (in_pos_files yes)
  (dnp no)
  (property "Reference" "C87" (at 200.66 92.71 0) (show_name no) (do_not_autoplace no) (effects (font (size 1.27 1.27)) (justify left)))
  (property "Value" "100n 50V" (at 200.66 95.25 0) (show_name no) (do_not_autoplace no) (effects (font (size 1.27 1.27)) (justify left)))
  (property "Footprint" "xt8086:C_0603_1608Metric" (at 198.12 93.98 0) (hide yes) (show_name no) (do_not_autoplace no) (effects (font (size 1.27 1.27))))
  (property "Datasheet" "" (at 198.12 93.98 0) (hide yes) (show_name no) (do_not_autoplace no) (effects (font (size 1.27 1.27))))
  (property "Description" "Unpolarized capacitor" (at 198.12 93.98 0) (hide yes) (show_name no) (do_not_autoplace no) (effects (font (size 1.27 1.27))))
  (property "LCSC" "C14663" (at 198.12 93.98 0) (hide yes) (show_name no) (do_not_autoplace no) (effects (font (size 1.27 1.27))))
  (pin "1")
  (pin "2"))
 (symbol
  (lib_id "xt8086:GND")
  (at 213.36 120.65 0)
  (unit 1)
  (body_style 1)
  (exclude_from_sim no)
  (in_bom yes)
  (on_board yes)
  (in_pos_files no)
  (dnp no)
  (fields_autoplaced yes)
  (property "Reference" "#PWR0174" (at 213.36 116.84 0) (hide yes) (show_name no) (do_not_autoplace no) (effects (font (size 1.27 1.27))))
  (property "Value" "GND" (at 213.36 124.206 0) (show_name no) (do_not_autoplace no) (effects (font (size 1.27 1.27))))
  (property "Footprint" "" (at 213.36 120.65 0) (hide yes) (show_name no) (do_not_autoplace no) (effects (font (size 1.27 1.27))))
  (property "Datasheet" "" (at 213.36 120.65 0) (hide yes) (show_name no) (do_not_autoplace no) (effects (font (size 1.27 1.27))))
  (property "Description" "Power symbol creates a global label with name \"GND\" , ground" (at 213.36 120.65 0) (hide yes) (show_name no) (do_not_autoplace no) (effects (font (size 1.27 1.27))))
  (pin "1"))
 (symbol
  (lib_id "xt8086:R")
  (at 213.36 93.98 0)
  (unit 1)
  (body_style 1)
  (exclude_from_sim no)
  (in_bom yes)
  (on_board yes)
  (in_pos_files yes)
  (dnp no)
  (property "Reference" "R49" (at 215.9 92.71 0) (show_name no) (do_not_autoplace no) (effects (font (size 1.27 1.27)) (justify left)))
  (property "Value" "100kΩ" (at 215.9 95.25 0) (show_name no) (do_not_autoplace no) (effects (font (size 1.27 1.27)) (justify left)))
  (property "Footprint" "xt8086:R_0603_1608Metric" (at 213.36 93.98 0) (hide yes) (show_name no) (do_not_autoplace no) (effects (font (size 1.27 1.27))))
  (property "Datasheet" "" (at 213.36 93.98 0) (hide yes) (show_name no) (do_not_autoplace no) (effects (font (size 1.27 1.27))))
  (property "Description" "Resistor" (at 213.36 93.98 0) (hide yes) (show_name no) (do_not_autoplace no) (effects (font (size 1.27 1.27))))
  (property "LCSC" "C25803" (at 213.36 93.98 0) (hide yes) (show_name no) (do_not_autoplace no) (effects (font (size 1.27 1.27))))
  (pin "1")
  (pin "2"))
 (symbol
  (lib_id "xt8086:GND")
  (at 123.19 97.79 0)
  (unit 1)
  (body_style 1)
  (exclude_from_sim no)
  (in_bom yes)
  (on_board yes)
  (in_pos_files no)
  (dnp no)
  (fields_autoplaced yes)
  (property "Reference" "#PWR0169" (at 123.19 93.98 0) (hide yes) (show_name no) (do_not_autoplace no) (effects (font (size 1.27 1.27))))
  (property "Value" "GND" (at 123.19 101.346 0) (show_name no) (do_not_autoplace no) (effects (font (size 1.27 1.27))))
  (property "Footprint" "" (at 123.19 97.79 0) (hide yes) (show_name no) (do_not_autoplace no) (effects (font (size 1.27 1.27))))
  (property "Datasheet" "" (at 123.19 97.79 0) (hide yes) (show_name no) (do_not_autoplace no) (effects (font (size 1.27 1.27))))
  (property "Description" "Power symbol creates a global label with name \"GND\" , ground" (at 123.19 97.79 0) (hide yes) (show_name no) (do_not_autoplace no) (effects (font (size 1.27 1.27))))
  (pin "1"))
 (symbol
  (lib_id "xt8086:L")
  (at 168.91 86.36 90)
  (unit 1)
  (body_style 1)
  (exclude_from_sim no)
  (in_bom yes)
  (on_board yes)
  (in_pos_files yes)
  (dnp no)
  (property "Reference" "L3" (at 168.91 81.28 90) (show_name no) (do_not_autoplace no) (effects (font (size 1.27 1.27))))
  (property "Value" "2.2µH" (at 168.91 83.82 90) (show_name no) (do_not_autoplace no) (effects (font (size 1.27 1.27))))
  (property "Footprint" "xt8086:L_Cenker_CKCS3015" (at 168.91 86.36 0) (hide yes) (show_name no) (do_not_autoplace no) (effects (font (size 1.27 1.27))))
  (property "Datasheet" "" (at 168.91 86.36 0) (hide yes) (show_name no) (do_not_autoplace no) (effects (font (size 1.27 1.27))))
  (property "Description" "Inductor" (at 168.91 86.36 0) (hide yes) (show_name no) (do_not_autoplace no) (effects (font (size 1.27 1.27))))
  (property "LCSC" "C354563" (at 168.91 86.36 0) (hide yes) (show_name no) (do_not_autoplace no) (effects (font (size 1.27 1.27))))
  (pin "1")
  (pin "2"))
 (symbol
  (lib_id "xt8086:GND")
  (at 148.59 101.6 0)
  (unit 1)
  (body_style 1)
  (exclude_from_sim no)
  (in_bom yes)
  (on_board yes)
  (in_pos_files no)
  (dnp no)
  (fields_autoplaced yes)
  (property "Reference" "#PWR0170" (at 148.59 97.79 0) (hide yes) (show_name no) (do_not_autoplace no) (effects (font (size 1.27 1.27))))
  (property "Value" "GND" (at 148.59 105.156 0) (show_name no) (do_not_autoplace no) (effects (font (size 1.27 1.27))))
  (property "Footprint" "" (at 148.59 101.6 0) (hide yes) (show_name no) (do_not_autoplace no) (effects (font (size 1.27 1.27))))
  (property "Datasheet" "" (at 148.59 101.6 0) (hide yes) (show_name no) (do_not_autoplace no) (effects (font (size 1.27 1.27))))
  (property "Description" "Power symbol creates a global label with name \"GND\" , ground" (at 148.59 101.6 0) (hide yes) (show_name no) (do_not_autoplace no) (effects (font (size 1.27 1.27))))
  (pin "1"))
 (symbol
  (lib_id "xt8086:GND")
  (at 113.03 97.79 0)
  (unit 1)
  (body_style 1)
  (exclude_from_sim no)
  (in_bom yes)
  (on_board yes)
  (in_pos_files no)
  (dnp no)
  (fields_autoplaced yes)
  (property "Reference" "#PWR0168" (at 113.03 93.98 0) (hide yes) (show_name no) (do_not_autoplace no) (effects (font (size 1.27 1.27))))
  (property "Value" "GND" (at 113.03 101.346 0) (show_name no) (do_not_autoplace no) (effects (font (size 1.27 1.27))))
  (property "Footprint" "" (at 113.03 97.79 0) (hide yes) (show_name no) (do_not_autoplace no) (effects (font (size 1.27 1.27))))
  (property "Datasheet" "" (at 113.03 97.79 0) (hide yes) (show_name no) (do_not_autoplace no) (effects (font (size 1.27 1.27))))
  (property "Description" "Power symbol creates a global label with name \"GND\" , ground" (at 113.03 97.79 0) (hide yes) (show_name no) (do_not_autoplace no) (effects (font (size 1.27 1.27))))
  (pin "1"))
 (symbol
  (lib_id "xt8086:R")
  (at 213.36 116.84 0)
  (unit 1)
  (body_style 1)
  (exclude_from_sim no)
  (in_bom yes)
  (on_board yes)
  (in_pos_files yes)
  (dnp no)
  (property "Reference" "R50" (at 215.9 115.57 0) (show_name no) (do_not_autoplace no) (effects (font (size 1.27 1.27)) (justify left)))
  (property "Value" "22kΩ" (at 215.9 118.11 0) (show_name no) (do_not_autoplace no) (effects (font (size 1.27 1.27)) (justify left)))
  (property "Footprint" "xt8086:R_0603_1608Metric" (at 213.36 116.84 0) (hide yes) (show_name no) (do_not_autoplace no) (effects (font (size 1.27 1.27))))
  (property "Datasheet" "" (at 213.36 116.84 0) (hide yes) (show_name no) (do_not_autoplace no) (effects (font (size 1.27 1.27))))
  (property "Description" "Resistor" (at 213.36 116.84 0) (hide yes) (show_name no) (do_not_autoplace no) (effects (font (size 1.27 1.27))))
  (property "LCSC" "C31850" (at 213.36 116.84 0) (hide yes) (show_name no) (do_not_autoplace no) (effects (font (size 1.27 1.27))))
  (pin "1")
  (pin "2")))
